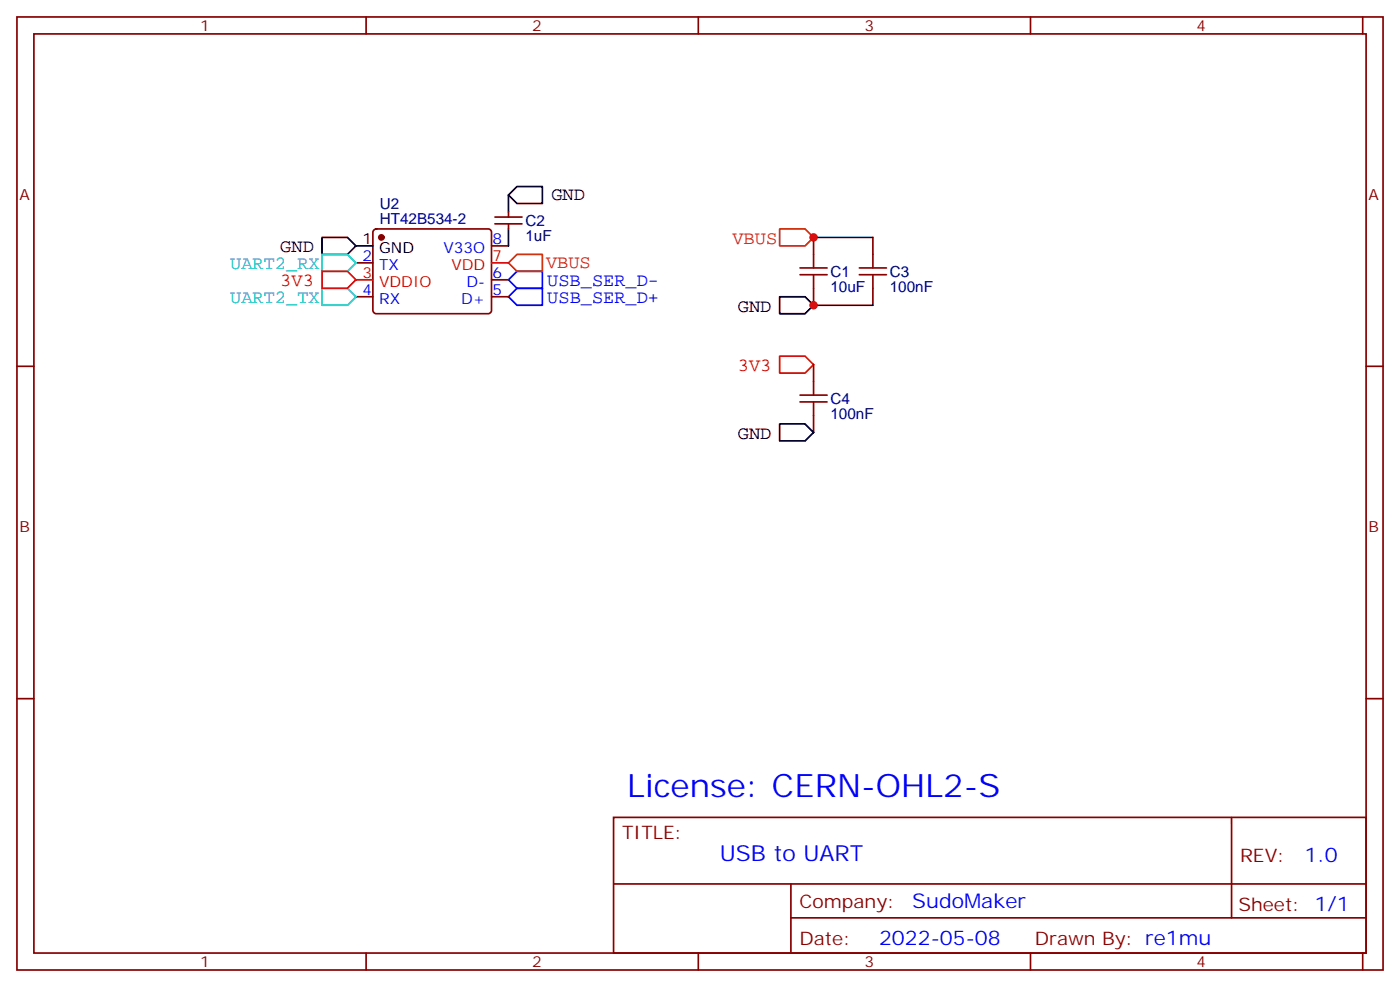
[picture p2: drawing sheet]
<svg xmlns="http://www.w3.org/2000/svg" width="291mm" height="206mm" viewBox="0 0 291 206" stroke-linecap="round" stroke-linejoin="round" font-family="sans-serif">
<g fill="none" stroke="#870000" stroke-width=".35">
<path d="M3.5 3.5h284.4v198.3h-284.4zM7.1 7.1h277.2v191.2h-277.2zM76.2 3.5v3.6M145.3 3.5v3.6M214.5 3.5v3.6M283.6 3.5v3.6M74.1 54.7h3.5M77.8 47.8l.5-.2h23.3a.71 .71 0 0 1 .7 .7v16.3a.76 .76 0 0 1-.7 .7h-23.3a.76 .76 0 0 1-.7-.7v-16.3zM102.3 58.2h3.5M102.3 51.2h3.5M103 46.6h5.7M103 45.2h5.7"/>
<path d="M105.8 44.1v1.1M105.8 46.6v1M169.3 49.4v3.5M169.3 60v3.5M181.7 49.4v3.5M181.7 60v3.5M3.5 76.2h3.6M74.1 61.7h3.5M102.3 61.7h3.5M169.3 75.8v3.6M284.3 76.2h3.6M169.3 86.4v3.6"/>
<path d="M3.5 145.3h3.6M284.3 145.3h3.6M127.7 170h156.6v28.3h-156.6zM256.3 170.1v20.8M76.2 198.3v3.5M127.7 183.9h156.5M145.3 198.3v3.5M164.6 190.9h119.6M164.6 183.9v14.1M214.5 198.3v3.5M283.6 198.3v3.5"/>
</g>
<path d="M105.8 58.2l1.8-1.8h5.3v3.6h-5.3zM105.8 61.7l1.8-1.7h5.3v3.5h-5.3z" fill="none" stroke="#00f" stroke-width=".35"/>
<path d="M105.8 54.7l1.8-1.8h5.3v3.5h-5.3zM162.3 47.6h5.3l1.7 1.8-1.7 1.8h-5.3z" fill="none" stroke="#c30" stroke-width=".35"/>
<circle cx="79.4" cy="49.4" r=".53" fill="#870000" stroke="#870000" stroke-width=".35"/>
<path d="M67 49.4h5.3l1.8 1.8-1.8 1.7h-5.3zM74.1 51.2h3.5M105.8 40.6l1.8-1.8h5.3v3.5h-5.3zM105.8 40.6v3.5M105.8 47.6v3.6M162.3 61.7h5.3l1.7 1.8-1.7 1.8h-5.3zM162.3 88.2h5.3l1.7 1.8-1.7 1.7h-5.3z" fill="none" stroke="#000" stroke-width=".35"/>
<path d="M67 56.4h5.3l1.8 1.8-1.8 1.8h-5.3zM74.1 58.2h3.5M102.3 54.7h3.5M162.3 74.1h5.3l1.7 1.7-1.7 1.8h-5.3z" fill="none" stroke="#f00" stroke-width=".35"/>
<path d="M67 60h5.3l1.8 1.7-1.8 1.8h-5.3zM67 52.9h5.3l1.8 1.8-1.8 1.7h-5.3z" fill="none" stroke="#0cc" stroke-width=".35"/>
<path d="M166.5 57.2h5.7M166.5 55.7h5.7M169.3 52.9v2.8M169.3 57.2v2.8M178.9 57.2h5.6M178.9 55.7h5.6M181.7 52.9v2.8M181.7 57.2v2.8M169.3 79.4v2.8M166.5 83.6h5.7M166.5 82.2h5.7M169.3 83.6v2.8" fill="none" stroke="#a10000" stroke-width=".35"/>
<path d="M169.3 49.4h12.4M169.3 63.5h12.4" fill="none" stroke="#008700" stroke-width=".35"/>
<g fill="#c00">
<circle cx="169.3" cy="49.4" r=".88"/>
<circle cx="169.3" cy="63.5" r=".88"/>
</g>
<text font-size="6.7" fill="#00f" x="130.5" y="165.8">License: CERN-OHL2-S</text>
<text font-size="4.6" fill="#00f" x="149.8" y="179.1">USB to UART</text>
<g font-size="4.2" fill="#00f">
<text x="271.5" y="179.3">1.0</text>
<text x="189.9" y="188.9">SudoMaker</text>
<text x="183" y="196.7">2022-05-08</text>
</g>
<g font-size="3.9">
<text x="114.8" y="41.6">GND</text>
<text x="58.3" y="52.5">GND</text>
<text x="153.6" y="64.9">GND</text>
<text x="153.6" y="91.3">GND</text>
</g>
<g font-size="3.9" fill="#c30">
<text x="152.5" y="50.7">VBUS</text>
<text x="113.7" y="55.8">VBUS</text>
</g>
<g font-size="3.9" fill="#0cc">
<text x="47.9" y="55.9">UART2_RX</text>
<text x="47.9" y="62.9">UART2_TX</text>
</g>
<g font-size="3.9" fill="#f00">
<text x="58.3" y="59.4">3V3</text>
<text x="153.6" y="77.1">3V3</text>
</g>
<g font-size="3.9" fill="#00f">
<text x="113.9" y="59.4">USB_SER_D-</text>
<text x="113.9" y="62.9">USB_SER_D+</text>
</g>
<g font-size="3.9" fill="#800">
<text x="129.5" y="174.6">TITLE:</text>
<text x="258.1" y="179.3">REV:</text>
<text x="166.4" y="188.8">Company:</text>
<text x="257.7" y="189.4">Sheet: 1/1</text>
<text x="166.4" y="196.5">Date:</text>
<text x="215.4" y="196.6">Draw</text>
<text x="225.6" y="196.6">n By: re1mu</text>
</g>
<g font-size="3.2" fill="#800">
<text x="41.6" y="6.5">1</text>
<text x="110.8" y="6.5">2</text>
<text x="179.9" y="6.5">3</text>
<text x="249.1" y="6.5">4</text>
<text x="4.1" y="41.6">A</text>
<text x="284.9" y="41.6">A</text>
<text x="4.1" y="110.8">B</text>
<text x="284.9" y="110.8">B</text>
<text x="41.6" y="201.3">1</text>
<text x="110.8" y="201.3">2</text>
<text x="179.9" y="201.3">3</text>
<text x="249.1" y="201.3">4</text>
</g>
<g font-size="3.2" fill="#000080">
<text x="79" y="46.7">HT42B534-2</text>
<text x="79" y="43.5">U2</text>
<text x="109.4" y="47">C2</text>
<text x="109.4" y="50.2">1uF</text>
<text x="172.9" y="57.6">C1</text>
<text x="185.2" y="57.6">C3</text>
<text x="172.9" y="60.8">10uF</text>
<text x="185.2" y="60.7">100nF</text>
<text x="172.9" y="87.2">100nF</text>
<text x="172.9" y="84">C4</text>
</g>
<g font-size="3.2">
<text x="75.4" y="50.8">1</text>
<text x="78.9" y="52.6">GND</text>
</g>
<g font-size="3.2" fill="#00f">
<text x="92.3" y="52.6">V33O</text>
<text x="102.5" y="50.8">8</text>
<text x="75.4" y="54.3">2</text>
<text x="78.9" y="56.1">TX</text>
<text x="97.1" y="59.6">D-</text>
<text x="102.5" y="57.9">6</text>
<text x="75.4" y="61.4">4</text>
<text x="78.9" y="63.1">RX</text>
<text x="96" y="63.1">D+</text>
<text x="102.5" y="61.4">5</text>
</g>
<g font-size="3.2" fill="#f00">
<text x="75.4" y="57.9">3</text>
<text x="78.9" y="59.6">VDDIO</text>
<text x="93.9" y="56.1">VDD</text>
<text x="102.5" y="54.3">7</text>
</g>
</svg>
